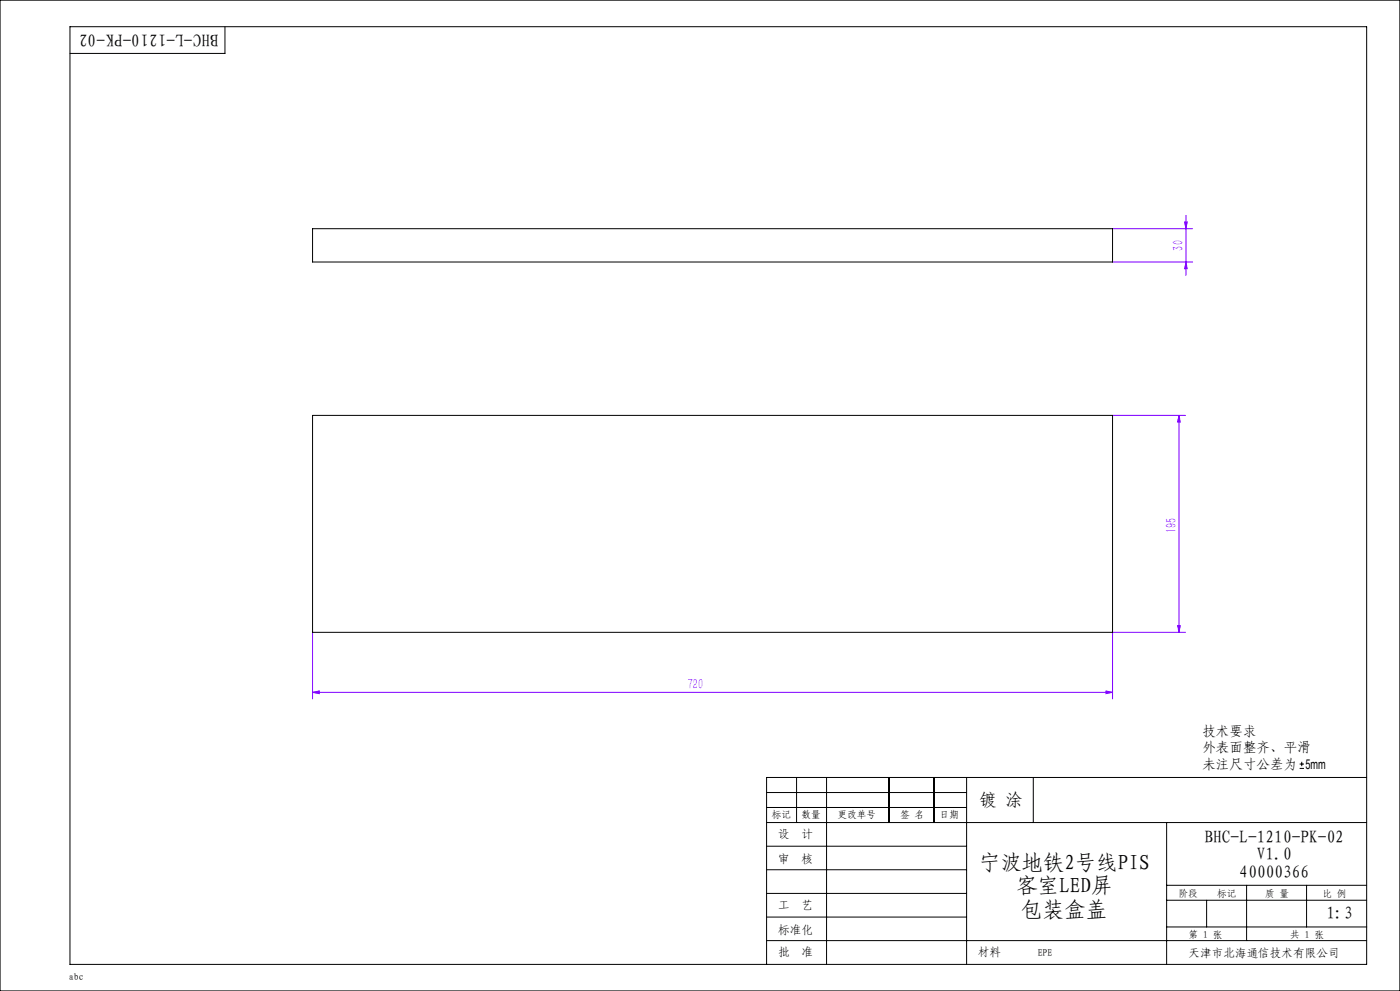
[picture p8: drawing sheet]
<svg xmlns="http://www.w3.org/2000/svg" width="420mm" height="297mm" viewBox="0 0 420 297" stroke-linecap="round" stroke-linejoin="round" font-family="sans-serif">
<g fill="none" stroke="#000" stroke-width=".3">
<path d="M21 8h389v281h-389zM67.5 8v8h-46.5M230 237.5h60M239 233v13.5M248 233v56M266.7 233v13.5M280.2 233v13.5M290 233v56M310 233v13.5M389.9 230.3h1.3M389.9 229h1.3M390.5 228.3v1.3"/>
<path d="M410 233h-180v56M230 242h60M230 246.5h180M230 253.6h60M350 246.5v42.5M230 260.7h60M230 267.8h60M230 274.8h60M350 269.8h60M350 265.3h60M350 277.8h60M362 269.8v8"/>
<path d="M374 265.3v16.6M392 265.3v12.5M230 281.9h180"/>
</g>
<g fill="none" stroke="#8000ff" stroke-width=".3">
<path d="M333.8 68.5h24M333.8 78.5h24M355.4 66.5h.8l-.4 2zM355.8 64.6v17.9M355.8 78.5l.4 2h-.8zM333.8 124.5h21.9M353.7 124.5l.4 2h-.8zM353.7 124.5v65M93.8 189.5v20M353.3 187.5h.8l-.4 2zM355.7 189.5h-21.9v20M93.8 207.5l2-.4v.8z"/>
<path d="M93.8 207.5h240M331.8 207.1l2 .4-2 .4z"/>
</g>
<path d="M0 0h420v297h-420z" fill="none" stroke="#000" stroke-width=".35"/>
<g fill="#8000ff">
<path d="M93.8 207.5l2-.4v.8zM331.8 207.1l2 .4-2 .4z"/>
<path d="M353.3 187.5h.8l-.4 2zM353.7 124.5l.4 2h-.8z"/>
<path d="M355.4 66.5h.8l-.4 2zM355.8 78.5l.4 2h-.8z"/>
</g>
<path d="M93.8 68.5h240v10h-240zM93.8 124.5h240v65h-240z" fill="none" stroke="#000" stroke-width=".3"/>
<g font-size="6.4">
<text x="293.8" y="260.7">宁波地铁2号线PIS</text>
<text x="305" y="267.7">客室LED屏</text>
<text x="306.6" y="274.7">包装盒盖</text>
</g>
<g font-size="5.2">
<text x="65.6" y="10.2" transform="rotate(-180 65.6 10.2)">BHC-L-1210-PK-02</text>
<text x="293.8" y="241.6">镀 涂</text>
<text x="361.3" y="252.5">BHC-L-1210-PK-02</text>
<text x="377" y="257.8">V1.0</text>
<text x="371.8" y="263">40000366</text>
<text x="398" y="275.4">1:3</text>
</g>
<g font-size="4.4" fill="#8000ff">
<text x="354.9" y="75.1" transform="rotate(-90 354.9 75.1)">30</text>
<text x="352.8" y="159.7" transform="rotate(-90 352.8 159.7)">195</text>
<text x="206.4" y="206.6">720</text>
</g>
<g font-size="4.1">
<text x="360.7" y="220.4">技术要求</text>
<text x="360.7" y="225.4">外表面整齐、平滑</text>
<text x="360.7" y="230.4">未注尺寸公差为 5mm</text>
</g>
<g font-size="3.5">
<text x="233.5" y="251.3">设</text>
<text x="240.5" y="251.3">计</text>
<text x="233.5" y="258.7">审</text>
<text x="240.5" y="258.7">核</text>
<text x="233.5" y="272.6">工</text>
<text x="240.5" y="272.6">艺</text>
<text x="233.5" y="279.9">标准化</text>
<text x="233.5" y="286.4">批</text>
<text x="240.5" y="286.4">准</text>
<text x="293.4" y="286.5">材料</text>
<text x="356.5" y="286.7">天津市北海通信技术有限公司</text>
</g>
<g font-size="2.9">
<text x="231.6" y="245.2">标记</text>
<text x="240.5" y="245.2">数量</text>
<text x="251.3" y="245.2">更改单号</text>
<text x="270.1" y="245.2">签 名</text>
<text x="281.9" y="245.2">日期</text>
<text x="353.5" y="268.7">阶段</text>
<text x="365.2" y="268.7">标记</text>
<text x="379.5" y="268.7">质 量</text>
<text x="396.8" y="268.7">比 例</text>
<text x="356.5" y="281">第 1 张</text>
<text x="387.1" y="281">共 1 张</text>
<text x="311.3" y="286.5">EPE</text>
<text x="20.7" y="293.8">abc</text>
</g>
</svg>
